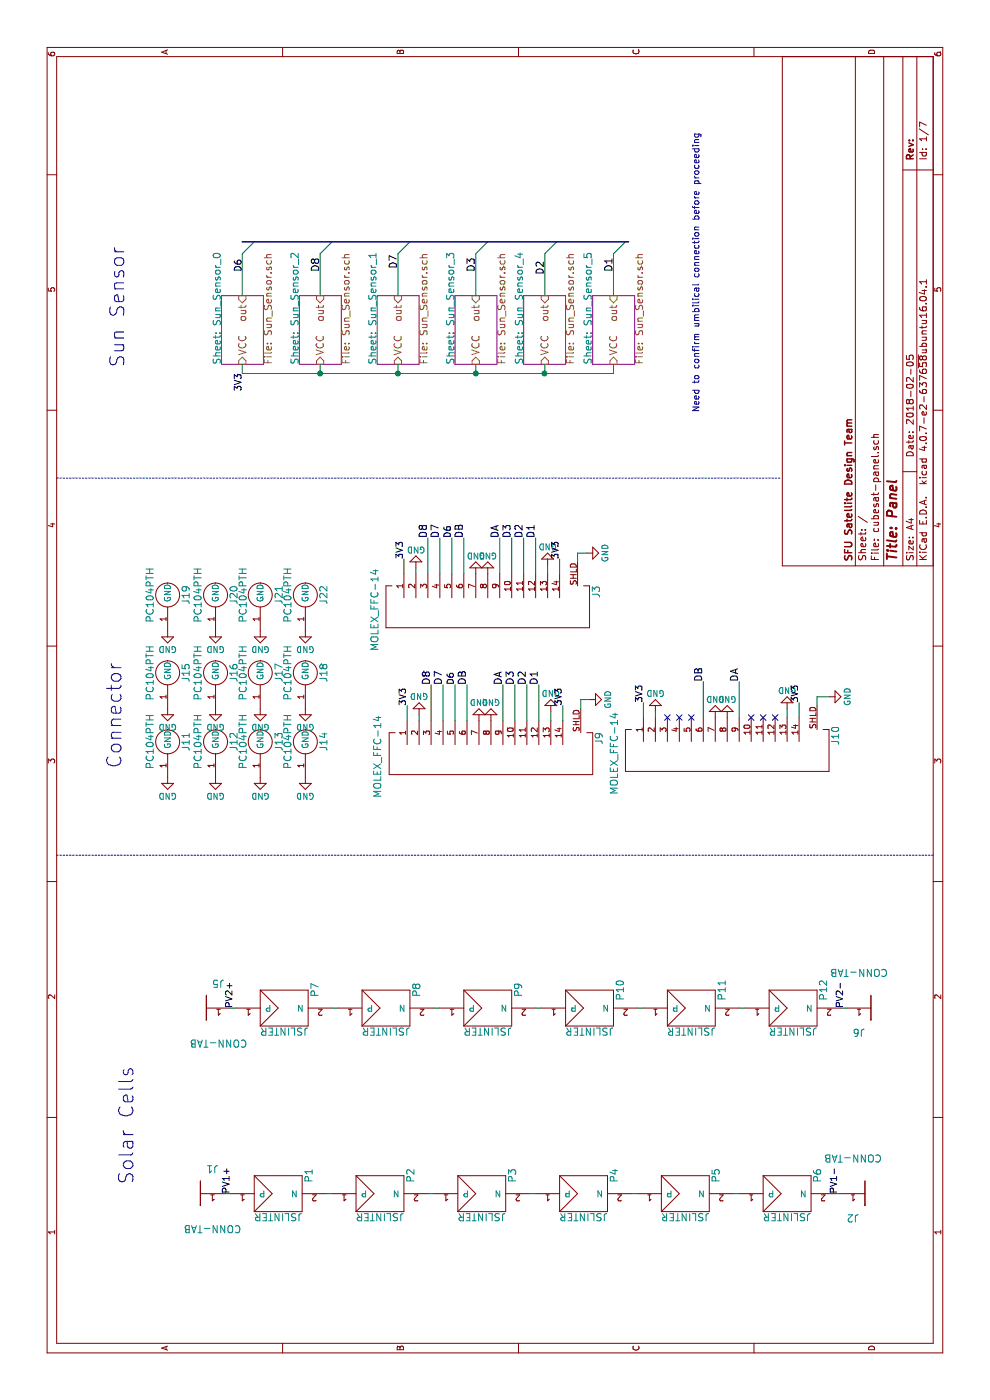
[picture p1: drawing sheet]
EESchema Schematic File Version 2
LIBS:power
LIBS:device
LIBS:transistors
LIBS:conn
LIBS:linear
LIBS:regul
LIBS:74xx
LIBS:cmos4000
LIBS:adc-dac
LIBS:memory
LIBS:xilinx
LIBS:microcontrollers
LIBS:dsp
LIBS:microchip
LIBS:analog_switches
LIBS:motorola
LIBS:texas
LIBS:intel
LIBS:audio
LIBS:interface
LIBS:digital-audio
LIBS:philips
LIBS:display
LIBS:cypress
LIBS:siliconi
LIBS:opto
LIBS:atmel
LIBS:contrib
LIBS:valves
LIBS:SFUSat
LIBS:SFUSat-power
LIBS:cubesat-panel-cache
EELAYER 25 0
EELAYER END
$Descr A4 11693 8268
encoding utf-8
Sheet 1 7
Title "Panel"
Date "2018-02-05"
Rev ""
Comp "SFU Satellite Design Team"
Comment1 ""
Comment2 ""
Comment3 ""
Comment4 ""
$EndDescr
$Comp
L JSLINTER P1
U 1 1
P 1725 2275
F 0 "P1" H 1875 1975 60  0000 C CNN
F 1 "JSLINTER" V 1525 2225 60  0000 C CNN
F 2 "SFUSat:JSLINTER-39x26" H 1725 2275 60  0001 C CNN
F 3 "" H 1725 2275 60  0001 C CNN
F 4 "https://www.aliexpress.com/store/product/JSLINTER-150pcs-Cheap-Solar-Cell-Polycrystalline-DIY-Solar-Panel-Small-Battey-Charger-0-5V-0-18W/213231_32791938913.html?spm=2114.12010108.0.0.3521c5eAAKH1a" H 1725 2275 60  0001 C CNN "Aliexpress"
	1    1725 2275
	1    0    0    -1  
$EndComp
$Comp
L JSLINTER P2
U 1 1
P 1725 3125
F 0 "P2" H 1875 2825 60  0000 C CNN
F 1 "JSLINTER" V 1525 3075 60  0000 C CNN
F 2 "SFUSat:JSLINTER-39x26" H 1725 3125 60  0001 C CNN
F 3 "" H 1725 3125 60  0001 C CNN
F 4 "https://www.aliexpress.com/store/product/JSLINTER-150pcs-Cheap-Solar-Cell-Polycrystalline-DIY-Solar-Panel-Small-Battey-Charger-0-5V-0-18W/213231_32791938913.html?spm=2114.12010108.0.0.3521c5eAAKH1a" H 1725 3125 60  0001 C CNN "Aliexpress"
	1    1725 3125
	1    0    0    -1  
$EndComp
$Comp
L JSLINTER P3
U 1 1
P 1725 3975
F 0 "P3" H 1875 3675 60  0000 C CNN
F 1 "JSLINTER" V 1525 3925 60  0000 C CNN
F 2 "SFUSat:JSLINTER-39x26" H 1725 3975 60  0001 C CNN
F 3 "" H 1725 3975 60  0001 C CNN
F 4 "https://www.aliexpress.com/store/product/JSLINTER-150pcs-Cheap-Solar-Cell-Polycrystalline-DIY-Solar-Panel-Small-Battey-Charger-0-5V-0-18W/213231_32791938913.html?spm=2114.12010108.0.0.3521c5eAAKH1a" H 1725 3975 60  0001 C CNN "Aliexpress"
	1    1725 3975
	1    0    0    -1  
$EndComp
$Comp
L JSLINTER P4
U 1 1
P 1725 4825
F 0 "P4" H 1875 4525 60  0000 C CNN
F 1 "JSLINTER" V 1525 4775 60  0000 C CNN
F 2 "SFUSat:JSLINTER-39x26" H 1725 4825 60  0001 C CNN
F 3 "" H 1725 4825 60  0001 C CNN
F 4 "https://www.aliexpress.com/store/product/JSLINTER-150pcs-Cheap-Solar-Cell-Polycrystalline-DIY-Solar-Panel-Small-Battey-Charger-0-5V-0-18W/213231_32791938913.html?spm=2114.12010108.0.0.3521c5eAAKH1a" H 1725 4825 60  0001 C CNN "Aliexpress"
	1    1725 4825
	1    0    0    -1  
$EndComp
$Comp
L CONN-TAB J1
U 1 1
P 1725 1775
F 0 "J1" H 1725 1575 60  0000 C CNN
F 1 "CONN-TAB" H 1725 2075 60  0000 C CNN
F 2 "SFUSat:CONN_TAB" H 1725 1775 60  0001 C CNN
F 3 "" H 1725 1775 60  0001 C CNN
F 4 "https://www.aliexpress.com/store/product/JSLINTER-Solar-Cell-DIY-Solar-Panel-Welding-Tabbing-Wire-10m-1-8-0-16mm-New/213231_32819641955.html?spm=2114.12010612.0.0.5c0c14a2RvBb40" H 1725 1775 60  0001 C CNN "Aliexpress"
	1    1725 1775
	0    -1   -1   0   
$EndComp
$Comp
L CONN-TAB J2
U 1 1
P 1725 7125
F 0 "J2" H 1725 6925 60  0000 C CNN
F 1 "CONN-TAB" H 1725 7425 60  0000 C CNN
F 2 "SFUSat:CONN_TAB" H 1725 7125 60  0001 C CNN
F 3 "" H 1725 7125 60  0001 C CNN
F 4 "https://www.aliexpress.com/store/product/JSLINTER-Solar-Cell-DIY-Solar-Panel-Welding-Tabbing-Wire-10m-1-8-0-16mm-New/213231_32819641955.html?spm=2114.12010612.0.0.5c0c14a2RvBb40" H 1725 7125 60  0001 C CNN "Aliexpress"
	1    1725 7125
	0    1    1    0   
$EndComp
$Comp
L MOLEX_FFC-14 J9
U 1 1
P 5375 3600
F 0 "J9" H 5525 2200 60  0000 C CNN
F 1 "MOLEX_FFC-14" H 5375 4050 60  0000 C CNN
F 2 "SFUSat:MOLEX_FFC-14" H 5575 3600 60  0001 C CNN
F 3 "http://www.molex.com/pdm_docs/sd/5034801400_sd.pdf" H 5575 3600 60  0001 C CNN
F 4 "5034801400" H 5375 3600 60  0001 C CNN "PN"
F 5 "WM1442CT-ND" H 5375 3600 60  0001 C CNN "Digikey"
	1    5375 3600
	1    0    0    -1  
$EndComp
$Comp
L MOLEX_FFC-14 J10
U 1 1
P 5400 5575
F 0 "J10" H 5550 4175 60  0000 C CNN
F 1 "MOLEX_FFC-14" H 5400 6025 60  0000 C CNN
F 2 "SFUSat:MOLEX_FFC-14" H 5600 5575 60  0001 C CNN
F 3 "http://www.molex.com/pdm_docs/sd/5034801400_sd.pdf" H 5600 5575 60  0001 C CNN
F 4 "5034801400" H 5400 5575 60  0001 C CNN "PN"
F 5 "WM1442CT-ND" H 5400 5575 60  0001 C CNN "Digikey"
	1    5400 5575
	1    0    0    -1  
$EndComp
$Comp
L GND #PWR17
U 1 1
P 5850 4925
F 0 "#PWR17" H 5850 4675 50  0001 C CNN
F 1 "GND" H 5850 4775 50  0000 C CNN
F 2 "" H 5850 4925 50  0001 C CNN
F 3 "" H 5850 4925 50  0001 C CNN
	1    5850 4925
	1    0    0    -1  
$EndComp
$Comp
L GND #PWR18
U 1 1
P 5875 6925
F 0 "#PWR18" H 5875 6675 50  0001 C CNN
F 1 "GND" H 5875 6775 50  0000 C CNN
F 2 "" H 5875 6925 50  0001 C CNN
F 3 "" H 5875 6925 50  0001 C CNN
	1    5875 6925
	1    0    0    -1  
$EndComp
Wire Wire Line
	5800 6825 5875 6825
Wire Wire Line
	5875 6825 5875 6925
Wire Wire Line
	5775 4850 5850 4850
Wire Wire Line
	5850 4850 5850 4925
$Comp
L JSLINTER P5
U 1 1
P 1725 5675
F 0 "P5" H 1875 5375 60  0000 C CNN
F 1 "JSLINTER" V 1525 5625 60  0000 C CNN
F 2 "SFUSat:JSLINTER-39x26" H 1725 5675 60  0001 C CNN
F 3 "" H 1725 5675 60  0001 C CNN
F 4 "https://www.aliexpress.com/store/product/JSLINTER-150pcs-Cheap-Solar-Cell-Polycrystalline-DIY-Solar-Panel-Small-Battey-Charger-0-5V-0-18W/213231_32791938913.html?spm=2114.12010108.0.0.3521c5eAAKH1a" H 1725 5675 60  0001 C CNN "Aliexpress"
	1    1725 5675
	1    0    0    -1  
$EndComp
$Comp
L JSLINTER P6
U 1 1
P 1725 6525
F 0 "P6" H 1875 6225 60  0000 C CNN
F 1 "JSLINTER" V 1525 6475 60  0000 C CNN
F 2 "SFUSat:JSLINTER-39x26" H 1725 6525 60  0001 C CNN
F 3 "" H 1725 6525 60  0001 C CNN
F 4 "https://www.aliexpress.com/store/product/JSLINTER-150pcs-Cheap-Solar-Cell-Polycrystalline-DIY-Solar-Panel-Small-Battey-Charger-0-5V-0-18W/213231_32791938913.html?spm=2114.12010108.0.0.3521c5eAAKH1a" H 1725 6525 60  0001 C CNN "Aliexpress"
	1    1725 6525
	1    0    0    -1  
$EndComp
Wire Wire Line
	1725 6975 1725 7025
Wire Wire Line
	1725 6125 1725 6175
Wire Wire Line
	1725 5275 1725 5325
Wire Wire Line
	1725 4425 1725 4475
Wire Wire Line
	1725 3575 1725 3625
Wire Wire Line
	1725 2725 1725 2775
Wire Wire Line
	1725 1875 1725 1925
$Comp
L JSLINTER P7
U 1 1
P 3275 2325
F 0 "P7" H 3425 2025 60  0000 C CNN
F 1 "JSLINTER" V 3075 2275 60  0000 C CNN
F 2 "SFUSat:JSLINTER-39x26" H 3275 2325 60  0001 C CNN
F 3 "" H 3275 2325 60  0001 C CNN
F 4 "https://www.aliexpress.com/store/product/JSLINTER-150pcs-Cheap-Solar-Cell-Polycrystalline-DIY-Solar-Panel-Small-Battey-Charger-0-5V-0-18W/213231_32791938913.html?spm=2114.12010108.0.0.3521c5eAAKH1a" H 3275 2325 60  0001 C CNN "Aliexpress"
	1    3275 2325
	1    0    0    -1  
$EndComp
$Comp
L JSLINTER P8
U 1 1
P 3275 3175
F 0 "P8" H 3425 2875 60  0000 C CNN
F 1 "JSLINTER" V 3075 3125 60  0000 C CNN
F 2 "SFUSat:JSLINTER-39x26" H 3275 3175 60  0001 C CNN
F 3 "" H 3275 3175 60  0001 C CNN
F 4 "https://www.aliexpress.com/store/product/JSLINTER-150pcs-Cheap-Solar-Cell-Polycrystalline-DIY-Solar-Panel-Small-Battey-Charger-0-5V-0-18W/213231_32791938913.html?spm=2114.12010108.0.0.3521c5eAAKH1a" H 3275 3175 60  0001 C CNN "Aliexpress"
	1    3275 3175
	1    0    0    -1  
$EndComp
$Comp
L JSLINTER P9
U 1 1
P 3275 4025
F 0 "P9" H 3425 3725 60  0000 C CNN
F 1 "JSLINTER" V 3075 3975 60  0000 C CNN
F 2 "SFUSat:JSLINTER-39x26" H 3275 4025 60  0001 C CNN
F 3 "" H 3275 4025 60  0001 C CNN
F 4 "https://www.aliexpress.com/store/product/JSLINTER-150pcs-Cheap-Solar-Cell-Polycrystalline-DIY-Solar-Panel-Small-Battey-Charger-0-5V-0-18W/213231_32791938913.html?spm=2114.12010108.0.0.3521c5eAAKH1a" H 3275 4025 60  0001 C CNN "Aliexpress"
	1    3275 4025
	1    0    0    -1  
$EndComp
$Comp
L JSLINTER P10
U 1 1
P 3275 4875
F 0 "P10" H 3425 4575 60  0000 C CNN
F 1 "JSLINTER" V 3075 4825 60  0000 C CNN
F 2 "SFUSat:JSLINTER-39x26" H 3275 4875 60  0001 C CNN
F 3 "" H 3275 4875 60  0001 C CNN
F 4 "https://www.aliexpress.com/store/product/JSLINTER-150pcs-Cheap-Solar-Cell-Polycrystalline-DIY-Solar-Panel-Small-Battey-Charger-0-5V-0-18W/213231_32791938913.html?spm=2114.12010108.0.0.3521c5eAAKH1a" H 3275 4875 60  0001 C CNN "Aliexpress"
	1    3275 4875
	1    0    0    -1  
$EndComp
$Comp
L CONN-TAB J5
U 1 1
P 3275 1825
F 0 "J5" H 3275 1625 60  0000 C CNN
F 1 "CONN-TAB" H 3275 2125 60  0000 C CNN
F 2 "SFUSat:CONN_TAB" H 3275 1825 60  0001 C CNN
F 3 "" H 3275 1825 60  0001 C CNN
F 4 "https://www.aliexpress.com/store/product/JSLINTER-Solar-Cell-DIY-Solar-Panel-Welding-Tabbing-Wire-10m-1-8-0-16mm-New/213231_32819641955.html?spm=2114.12010612.0.0.5c0c14a2RvBb40" H 3275 1825 60  0001 C CNN "Aliexpress"
	1    3275 1825
	0    -1   -1   0   
$EndComp
$Comp
L CONN-TAB J6
U 1 1
P 3275 7175
F 0 "J6" H 3275 6975 60  0000 C CNN
F 1 "CONN-TAB" H 3275 7475 60  0000 C CNN
F 2 "SFUSat:CONN_TAB" H 3275 7175 60  0001 C CNN
F 3 "" H 3275 7175 60  0001 C CNN
F 4 "https://www.aliexpress.com/store/product/JSLINTER-Solar-Cell-DIY-Solar-Panel-Welding-Tabbing-Wire-10m-1-8-0-16mm-New/213231_32819641955.html?spm=2114.12010612.0.0.5c0c14a2RvBb40" H 3275 7175 60  0001 C CNN "Aliexpress"
	1    3275 7175
	0    1    1    0   
$EndComp
$Comp
L JSLINTER P11
U 1 1
P 3275 5725
F 0 "P11" H 3425 5425 60  0000 C CNN
F 1 "JSLINTER" V 3075 5675 60  0000 C CNN
F 2 "SFUSat:JSLINTER-39x26" H 3275 5725 60  0001 C CNN
F 3 "" H 3275 5725 60  0001 C CNN
F 4 "https://www.aliexpress.com/store/product/JSLINTER-150pcs-Cheap-Solar-Cell-Polycrystalline-DIY-Solar-Panel-Small-Battey-Charger-0-5V-0-18W/213231_32791938913.html?spm=2114.12010108.0.0.3521c5eAAKH1a" H 3275 5725 60  0001 C CNN "Aliexpress"
	1    3275 5725
	1    0    0    -1  
$EndComp
$Comp
L JSLINTER P12
U 1 1
P 3275 6575
F 0 "P12" H 3425 6275 60  0000 C CNN
F 1 "JSLINTER" V 3075 6525 60  0000 C CNN
F 2 "SFUSat:JSLINTER-39x26" H 3275 6575 60  0001 C CNN
F 3 "" H 3275 6575 60  0001 C CNN
F 4 "https://www.aliexpress.com/store/product/JSLINTER-150pcs-Cheap-Solar-Cell-Polycrystalline-DIY-Solar-Panel-Small-Battey-Charger-0-5V-0-18W/213231_32791938913.html?spm=2114.12010108.0.0.3521c5eAAKH1a" H 3275 6575 60  0001 C CNN "Aliexpress"
	1    3275 6575
	1    0    0    -1  
$EndComp
Wire Wire Line
	3275 7025 3275 7075
Wire Wire Line
	3275 6175 3275 6225
Wire Wire Line
	3275 5325 3275 5375
Wire Wire Line
	3275 4475 3275 4525
Wire Wire Line
	3275 3625 3275 3675
Wire Wire Line
	3275 2775 3275 2825
Wire Wire Line
	3275 1925 3275 1975
$Sheet
S 8650 1850 575  350 
U 5A76F256
F0 "Sun_Sensor_0" 60
F1 "Sun_Sensor.sch" 60
F2 "VCC" I L 8650 2025 60 
F3 "out" I R 9225 2025 60 
$EndSheet
$Sheet
S 8650 3150 575  350 
U 5A772A15
F0 "Sun_Sensor_1" 60
F1 "Sun_Sensor.sch" 60
F2 "VCC" I L 8650 3325 60 
F3 "out" I R 9225 3325 60 
$EndSheet
$Sheet
S 8650 2500 575  350 
U 5A772F45
F0 "Sun_Sensor_2" 60
F1 "Sun_Sensor.sch" 60
F2 "VCC" I L 8650 2675 60 
F3 "out" I R 9225 2675 60 
$EndSheet
$Sheet
S 8650 3800 575  350 
U 5A7745D9
F0 "Sun_Sensor_3" 60
F1 "Sun_Sensor.sch" 60
F2 "VCC" I L 8650 3975 60 
F3 "out" I R 9225 3975 60 
$EndSheet
$Sheet
S 8650 4375 575  350 
U 5A774F8F
F0 "Sun_Sensor_4" 60
F1 "Sun_Sensor.sch" 60
F2 "VCC" I L 8650 4550 60 
F3 "out" I R 9225 4550 60 
$EndSheet
$Sheet
S 8650 4950 575  350 
U 5A77A1BB
F0 "Sun_Sensor_5" 60
F1 "Sun_Sensor.sch" 60
F2 "VCC" I L 8650 5125 60 
F3 "out" I R 9225 5125 60 
$EndSheet
Wire Wire Line
	8650 2025 8575 2025
Wire Wire Line
	8575 2025 8575 5125
Wire Wire Line
	8575 5125 8650 5125
Wire Wire Line
	8650 4550 8575 4550
Connection ~ 8575 4550
Wire Wire Line
	8650 3975 8575 3975
Connection ~ 8575 3975
Wire Wire Line
	8650 3325 8575 3325
Connection ~ 8575 3325
Wire Wire Line
	8650 2675 8575 2675
Connection ~ 8575 2675
Wire Wire Line
	9225 5125 9575 5125
Entry Wire Line
	9575 5125 9675 5225
Entry Wire Line
	9575 4550 9675 4650
Entry Wire Line
	9575 3975 9675 4075
Entry Wire Line
	9575 3325 9675 3425
Entry Wire Line
	9575 2675 9675 2775
Entry Wire Line
	9575 2025 9675 2125
Wire Wire Line
	9225 4550 9575 4550
Wire Wire Line
	9225 3975 9575 3975
Wire Wire Line
	9225 3325 9575 3325
Wire Wire Line
	9225 2675 9575 2675
Wire Wire Line
	9225 2025 9575 2025
Text Notes 1800 1125 0    118  ~ 0
Solar Cells
Text Notes 5275 1025 0    118  ~ 0
Connector
Text Notes 8625 1050 0    118  ~ 0
Sun Sensor
Wire Notes Line
	4550 475  4550 7800
Wire Notes Line
	7700 475  7700 6525
$Comp
L PC104PTH J11
U 1 1
P 5500 1400
F 0 "J11" H 5500 1250 60  0000 C CNN
F 1 "PC104PTH" H 5500 1550 60  0000 C CNN
F 2 "SFUSat:PTH-2.0mm" H 5500 1400 60  0001 C CNN
F 3 "" H 5500 1400 60  0001 C CNN
	1    5500 1400
	1    0    0    -1  
$EndComp
$Comp
L PC104PTH J12
U 1 1
P 5500 1800
F 0 "J12" H 5500 1650 60  0000 C CNN
F 1 "PC104PTH" H 5500 1950 60  0000 C CNN
F 2 "SFUSat:PTH-2.0mm" H 5500 1800 60  0001 C CNN
F 3 "" H 5500 1800 60  0001 C CNN
	1    5500 1800
	1    0    0    -1  
$EndComp
$Comp
L PC104PTH J13
U 1 1
P 5500 2175
F 0 "J13" H 5500 2025 60  0000 C CNN
F 1 "PC104PTH" H 5500 2325 60  0000 C CNN
F 2 "SFUSat:PTH-2.0mm" H 5500 2175 60  0001 C CNN
F 3 "" H 5500 2175 60  0001 C CNN
	1    5500 2175
	1    0    0    -1  
$EndComp
$Comp
L PC104PTH J14
U 1 1
P 5500 2550
F 0 "J14" H 5500 2400 60  0000 C CNN
F 1 "PC104PTH" H 5500 2700 60  0000 C CNN
F 2 "SFUSat:PTH-2.0mm" H 5500 2550 60  0001 C CNN
F 3 "" H 5500 2550 60  0001 C CNN
	1    5500 2550
	1    0    0    -1  
$EndComp
$Comp
L PC104PTH J15
U 1 1
P 6075 1400
F 0 "J15" H 6075 1250 60  0000 C CNN
F 1 "PC104PTH" H 6075 1550 60  0000 C CNN
F 2 "SFUSat:PTH-2.0mm" H 6075 1400 60  0001 C CNN
F 3 "" H 6075 1400 60  0001 C CNN
	1    6075 1400
	1    0    0    -1  
$EndComp
$Comp
L PC104PTH J16
U 1 1
P 6075 1800
F 0 "J16" H 6075 1650 60  0000 C CNN
F 1 "PC104PTH" H 6075 1950 60  0000 C CNN
F 2 "SFUSat:PTH-2.0mm" H 6075 1800 60  0001 C CNN
F 3 "" H 6075 1800 60  0001 C CNN
	1    6075 1800
	1    0    0    -1  
$EndComp
$Comp
L PC104PTH J17
U 1 1
P 6075 2175
F 0 "J17" H 6075 2025 60  0000 C CNN
F 1 "PC104PTH" H 6075 2325 60  0000 C CNN
F 2 "SFUSat:PTH-2.0mm" H 6075 2175 60  0001 C CNN
F 3 "" H 6075 2175 60  0001 C CNN
	1    6075 2175
	1    0    0    -1  
$EndComp
$Comp
L PC104PTH J18
U 1 1
P 6075 2550
F 0 "J18" H 6075 2400 60  0000 C CNN
F 1 "PC104PTH" H 6075 2700 60  0000 C CNN
F 2 "SFUSat:PTH-2.0mm" H 6075 2550 60  0001 C CNN
F 3 "" H 6075 2550 60  0001 C CNN
	1    6075 2550
	1    0    0    -1  
$EndComp
$Comp
L PC104PTH J19
U 1 1
P 6725 1400
F 0 "J19" H 6725 1250 60  0000 C CNN
F 1 "PC104PTH" H 6725 1550 60  0000 C CNN
F 2 "SFUSat:PTH-2.0mm" H 6725 1400 60  0001 C CNN
F 3 "" H 6725 1400 60  0001 C CNN
	1    6725 1400
	1    0    0    -1  
$EndComp
$Comp
L PC104PTH J20
U 1 1
P 6725 1800
F 0 "J20" H 6725 1650 60  0000 C CNN
F 1 "PC104PTH" H 6725 1950 60  0000 C CNN
F 2 "SFUSat:PTH-2.0mm" H 6725 1800 60  0001 C CNN
F 3 "" H 6725 1800 60  0001 C CNN
	1    6725 1800
	1    0    0    -1  
$EndComp
$Comp
L PC104PTH J21
U 1 1
P 6725 2175
F 0 "J21" H 6725 2025 60  0000 C CNN
F 1 "PC104PTH" H 6725 2325 60  0000 C CNN
F 2 "SFUSat:PTH-2.0mm" H 6725 2175 60  0001 C CNN
F 3 "" H 6725 2175 60  0001 C CNN
	1    6725 2175
	1    0    0    -1  
$EndComp
$Comp
L PC104PTH J22
U 1 1
P 6725 2550
F 0 "J22" H 6725 2400 60  0000 C CNN
F 1 "PC104PTH" H 6725 2700 60  0000 C CNN
F 2 "SFUSat:PTH-2.0mm" H 6725 2550 60  0001 C CNN
F 3 "" H 6725 2550 60  0001 C CNN
	1    6725 2550
	1    0    0    -1  
$EndComp
Text Label 1725 1925 0    54   ~ 0
PV1+
Text Label 1725 7000 0    54   ~ 0
PV1-
Text Label 3275 7050 0    54   ~ 0
PV2-
Text Label 3275 1950 0    54   ~ 0
PV2+
Wire Wire Line
	5675 3400 5800 3400
Wire Wire Line
	5675 4700 5800 4700
$Comp
L GND #PWR10
U 1 1
P 5750 4600
F 0 "#PWR10" H 5750 4350 50  0001 C CNN
F 1 "GND" H 5750 4450 50  0000 C CNN
F 2 "" H 5750 4600 50  0001 C CNN
F 3 "" H 5750 4600 50  0001 C CNN
	1    5750 4600
	0    -1   -1   0   
$EndComp
$Comp
L GND #PWR9
U 1 1
P 5725 3500
F 0 "#PWR9" H 5725 3250 50  0001 C CNN
F 1 "GND" H 5725 3350 50  0000 C CNN
F 2 "" H 5725 3500 50  0001 C CNN
F 3 "" H 5725 3500 50  0001 C CNN
	1    5725 3500
	0    -1   -1   0   
$EndComp
Wire Wire Line
	5675 3500 5725 3500
Wire Wire Line
	5675 3600 5975 3600
Wire Wire Line
	5675 3700 5975 3700
Wire Wire Line
	5675 3800 5975 3800
Wire Wire Line
	5675 3900 5975 3900
Wire Wire Line
	5675 4200 5975 4200
Wire Wire Line
	5675 4300 5975 4300
Wire Wire Line
	5675 4400 5975 4400
Wire Wire Line
	5675 4500 5975 4500
Wire Wire Line
	5675 4600 5750 4600
Text Label 5800 3400 0    54   ~ 0
3V3
Text Label 5800 4700 0    54   ~ 0
3V3
Wire Wire Line
	5700 5375 5825 5375
Wire Wire Line
	5700 6675 5825 6675
$Comp
L GND #PWR16
U 1 1
P 5775 6575
F 0 "#PWR16" H 5775 6325 50  0001 C CNN
F 1 "GND" H 5775 6425 50  0000 C CNN
F 2 "" H 5775 6575 50  0001 C CNN
F 3 "" H 5775 6575 50  0001 C CNN
	1    5775 6575
	0    -1   -1   0   
$EndComp
$Comp
L GND #PWR11
U 1 1
P 5750 5475
F 0 "#PWR11" H 5750 5225 50  0001 C CNN
F 1 "GND" H 5750 5325 50  0000 C CNN
F 2 "" H 5750 5475 50  0001 C CNN
F 3 "" H 5750 5475 50  0001 C CNN
	1    5750 5475
	0    -1   -1   0   
$EndComp
Wire Wire Line
	5700 5475 5750 5475
Wire Wire Line
	5700 5875 6000 5875
Wire Wire Line
	5700 6175 6000 6175
Wire Wire Line
	5700 6575 5775 6575
Text Label 5825 5375 0    54   ~ 0
3V3
Text Label 5825 6675 0    54   ~ 0
3V3
Text Notes 8250 5850 0    54   ~ 0
Need to confirm umbilical connection before proceeding\n
NoConn ~ 5700 5575
NoConn ~ 5700 5675
NoConn ~ 5700 5775
NoConn ~ 5700 6275
NoConn ~ 5700 6375
NoConn ~ 5700 6475
$Comp
L GND #PWR1
U 1 1
P 5200 1400
F 0 "#PWR1" H 5200 1150 50  0001 C CNN
F 1 "GND" H 5200 1250 50  0000 C CNN
F 2 "" H 5200 1400 50  0001 C CNN
F 3 "" H 5200 1400 50  0001 C CNN
	1    5200 1400
	0    1    1    0   
$EndComp
$Comp
L GND #PWR2
U 1 1
P 5200 1800
F 0 "#PWR2" H 5200 1550 50  0001 C CNN
F 1 "GND" H 5200 1650 50  0000 C CNN
F 2 "" H 5200 1800 50  0001 C CNN
F 3 "" H 5200 1800 50  0001 C CNN
	1    5200 1800
	0    1    1    0   
$EndComp
$Comp
L GND #PWR3
U 1 1
P 5200 2175
F 0 "#PWR3" H 5200 1925 50  0001 C CNN
F 1 "GND" H 5200 2025 50  0000 C CNN
F 2 "" H 5200 2175 50  0001 C CNN
F 3 "" H 5200 2175 50  0001 C CNN
	1    5200 2175
	0    1    1    0   
$EndComp
$Comp
L GND #PWR4
U 1 1
P 5200 2550
F 0 "#PWR4" H 5200 2300 50  0001 C CNN
F 1 "GND" H 5200 2400 50  0000 C CNN
F 2 "" H 5200 2550 50  0001 C CNN
F 3 "" H 5200 2550 50  0001 C CNN
	1    5200 2550
	0    1    1    0   
$EndComp
$Comp
L GND #PWR15
U 1 1
P 5775 2550
F 0 "#PWR15" H 5775 2300 50  0001 C CNN
F 1 "GND" H 5775 2400 50  0000 C CNN
F 2 "" H 5775 2550 50  0001 C CNN
F 3 "" H 5775 2550 50  0001 C CNN
	1    5775 2550
	0    1    1    0   
$EndComp
$Comp
L GND #PWR14
U 1 1
P 5775 2175
F 0 "#PWR14" H 5775 1925 50  0001 C CNN
F 1 "GND" H 5775 2025 50  0000 C CNN
F 2 "" H 5775 2175 50  0001 C CNN
F 3 "" H 5775 2175 50  0001 C CNN
	1    5775 2175
	0    1    1    0   
$EndComp
$Comp
L GND #PWR13
U 1 1
P 5775 1800
F 0 "#PWR13" H 5775 1550 50  0001 C CNN
F 1 "GND" H 5775 1650 50  0000 C CNN
F 2 "" H 5775 1800 50  0001 C CNN
F 3 "" H 5775 1800 50  0001 C CNN
	1    5775 1800
	0    1    1    0   
$EndComp
$Comp
L GND #PWR12
U 1 1
P 5775 1400
F 0 "#PWR12" H 5775 1150 50  0001 C CNN
F 1 "GND" H 5775 1250 50  0000 C CNN
F 2 "" H 5775 1400 50  0001 C CNN
F 3 "" H 5775 1400 50  0001 C CNN
	1    5775 1400
	0    1    1    0   
$EndComp
$Comp
L GND #PWR19
U 1 1
P 6425 1400
F 0 "#PWR19" H 6425 1150 50  0001 C CNN
F 1 "GND" H 6425 1250 50  0000 C CNN
F 2 "" H 6425 1400 50  0001 C CNN
F 3 "" H 6425 1400 50  0001 C CNN
	1    6425 1400
	0    1    1    0   
$EndComp
$Comp
L GND #PWR20
U 1 1
P 6425 1800
F 0 "#PWR20" H 6425 1550 50  0001 C CNN
F 1 "GND" H 6425 1650 50  0000 C CNN
F 2 "" H 6425 1800 50  0001 C CNN
F 3 "" H 6425 1800 50  0001 C CNN
	1    6425 1800
	0    1    1    0   
$EndComp
$Comp
L GND #PWR21
U 1 1
P 6425 2175
F 0 "#PWR21" H 6425 1925 50  0001 C CNN
F 1 "GND" H 6425 2025 50  0000 C CNN
F 2 "" H 6425 2175 50  0001 C CNN
F 3 "" H 6425 2175 50  0001 C CNN
	1    6425 2175
	0    1    1    0   
$EndComp
$Comp
L GND #PWR22
U 1 1
P 6425 2550
F 0 "#PWR22" H 6425 2300 50  0001 C CNN
F 1 "GND" H 6425 2400 50  0000 C CNN
F 2 "" H 6425 2550 50  0001 C CNN
F 3 "" H 6425 2550 50  0001 C CNN
	1    6425 2550
	0    1    1    0   
$EndComp
$Comp
L GND #PWR6
U 1 1
P 5675 4100
F 0 "#PWR6" H 5675 3850 50  0001 C CNN
F 1 "GND" H 5675 3950 50  0000 C CNN
F 2 "" H 5675 4100 50  0001 C CNN
F 3 "" H 5675 4100 50  0001 C CNN
	1    5675 4100
	0    -1   -1   0   
$EndComp
$Comp
L GND #PWR5
U 1 1
P 5675 4000
F 0 "#PWR5" H 5675 3750 50  0001 C CNN
F 1 "GND" H 5675 3850 50  0000 C CNN
F 2 "" H 5675 4000 50  0001 C CNN
F 3 "" H 5675 4000 50  0001 C CNN
	1    5675 4000
	0    -1   -1   0   
$EndComp
$Comp
L GND #PWR7
U 1 1
P 5700 5975
F 0 "#PWR7" H 5700 5725 50  0001 C CNN
F 1 "GND" H 5700 5825 50  0000 C CNN
F 2 "" H 5700 5975 50  0001 C CNN
F 3 "" H 5700 5975 50  0001 C CNN
	1    5700 5975
	0    -1   -1   0   
$EndComp
$Comp
L GND #PWR8
U 1 1
P 5700 6075
F 0 "#PWR8" H 5700 5825 50  0001 C CNN
F 1 "GND" H 5700 5925 50  0000 C CNN
F 2 "" H 5700 6075 50  0001 C CNN
F 3 "" H 5700 6075 50  0001 C CNN
	1    5700 6075
	0    -1   -1   0   
$EndComp
Text Label 5975 4500 0    60   ~ 0
D1
Text Label 5975 4400 0    60   ~ 0
D2
Text Label 5975 4300 0    60   ~ 0
D3
Text Label 5975 4200 0    60   ~ 0
DA
Text Label 5975 3900 0    60   ~ 0
DB
Text Label 5975 3800 0    54   ~ 0
D6
Text Label 5975 3700 0    60   ~ 0
D7
Text Label 5975 3600 0    60   ~ 0
D8
Text Label 6000 6175 0    60   ~ 0
DA
Text Label 6000 5875 0    60   ~ 0
DB
Text Label 9425 2675 0    60   ~ 0
D8
Text Label 9450 3325 0    60   ~ 0
D7
Text Label 9425 2025 0    54   ~ 0
D6
Text Label 9425 3975 0    60   ~ 0
D3
Text Label 9400 4550 0    60   ~ 0
D2
Text Label 9425 5125 0    60   ~ 0
D1
Wire Bus Line
	9675 2025 9675 5250
Text Label 8575 2025 2    54   ~ 0
3V3
$Comp
L MOLEX_FFC-14 J3
U 1 1
P 6600 3575
F 0 "J3" H 6750 2175 60  0000 C CNN
F 1 "MOLEX_FFC-14" H 6600 4025 60  0000 C CNN
F 2 "SFUSat:MOLEX_FFC-14" H 6800 3575 60  0001 C CNN
F 3 "http://www.molex.com/pdm_docs/sd/5034801400_sd.pdf" H 6800 3575 60  0001 C CNN
F 4 "5034801400" H 6600 3575 60  0001 C CNN "PN"
F 5 "WM1442CT-ND" H 6600 3575 60  0001 C CNN "Digikey"
	1    6600 3575
	1    0    0    -1  
$EndComp
$Comp
L GND #PWR27
U 1 1
P 7075 4900
F 0 "#PWR27" H 7075 4650 50  0001 C CNN
F 1 "GND" H 7075 4750 50  0000 C CNN
F 2 "" H 7075 4900 50  0001 C CNN
F 3 "" H 7075 4900 50  0001 C CNN
	1    7075 4900
	1    0    0    -1  
$EndComp
Wire Wire Line
	7000 4825 7075 4825
Wire Wire Line
	7075 4825 7075 4900
Wire Wire Line
	6900 3375 7025 3375
Wire Wire Line
	6900 4675 7025 4675
$Comp
L GND #PWR26
U 1 1
P 6975 4575
F 0 "#PWR26" H 6975 4325 50  0001 C CNN
F 1 "GND" H 6975 4425 50  0000 C CNN
F 2 "" H 6975 4575 50  0001 C CNN
F 3 "" H 6975 4575 50  0001 C CNN
	1    6975 4575
	0    -1   -1   0   
$EndComp
$Comp
L GND #PWR25
U 1 1
P 6950 3475
F 0 "#PWR25" H 6950 3225 50  0001 C CNN
F 1 "GND" H 6950 3325 50  0000 C CNN
F 2 "" H 6950 3475 50  0001 C CNN
F 3 "" H 6950 3475 50  0001 C CNN
	1    6950 3475
	0    -1   -1   0   
$EndComp
Wire Wire Line
	6900 3475 6950 3475
Wire Wire Line
	6900 3575 7200 3575
Wire Wire Line
	6900 3675 7200 3675
Wire Wire Line
	6900 3775 7200 3775
Wire Wire Line
	6900 3875 7200 3875
Wire Wire Line
	6900 4175 7200 4175
Wire Wire Line
	6900 4275 7200 4275
Wire Wire Line
	6900 4375 7200 4375
Wire Wire Line
	6900 4475 7200 4475
Wire Wire Line
	6900 4575 6975 4575
Text Label 7025 3375 0    54   ~ 0
3V3
Text Label 7025 4675 0    54   ~ 0
3V3
$Comp
L GND #PWR24
U 1 1
P 6900 4075
F 0 "#PWR24" H 6900 3825 50  0001 C CNN
F 1 "GND" H 6900 3925 50  0000 C CNN
F 2 "" H 6900 4075 50  0001 C CNN
F 3 "" H 6900 4075 50  0001 C CNN
	1    6900 4075
	0    -1   -1   0   
$EndComp
$Comp
L GND #PWR23
U 1 1
P 6900 3975
F 0 "#PWR23" H 6900 3725 50  0001 C CNN
F 1 "GND" H 6900 3825 50  0000 C CNN
F 2 "" H 6900 3975 50  0001 C CNN
F 3 "" H 6900 3975 50  0001 C CNN
	1    6900 3975
	0    -1   -1   0   
$EndComp
Text Label 7200 4475 0    60   ~ 0
D1
Text Label 7200 4375 0    60   ~ 0
D2
Text Label 7200 4275 0    60   ~ 0
D3
Text Label 7200 4175 0    60   ~ 0
DA
Text Label 7200 3875 0    60   ~ 0
DB
Text Label 7200 3775 0    54   ~ 0
D6
Text Label 7200 3675 0    60   ~ 0
D7
Text Label 7200 3575 0    60   ~ 0
D8
$EndSCHEMATC
